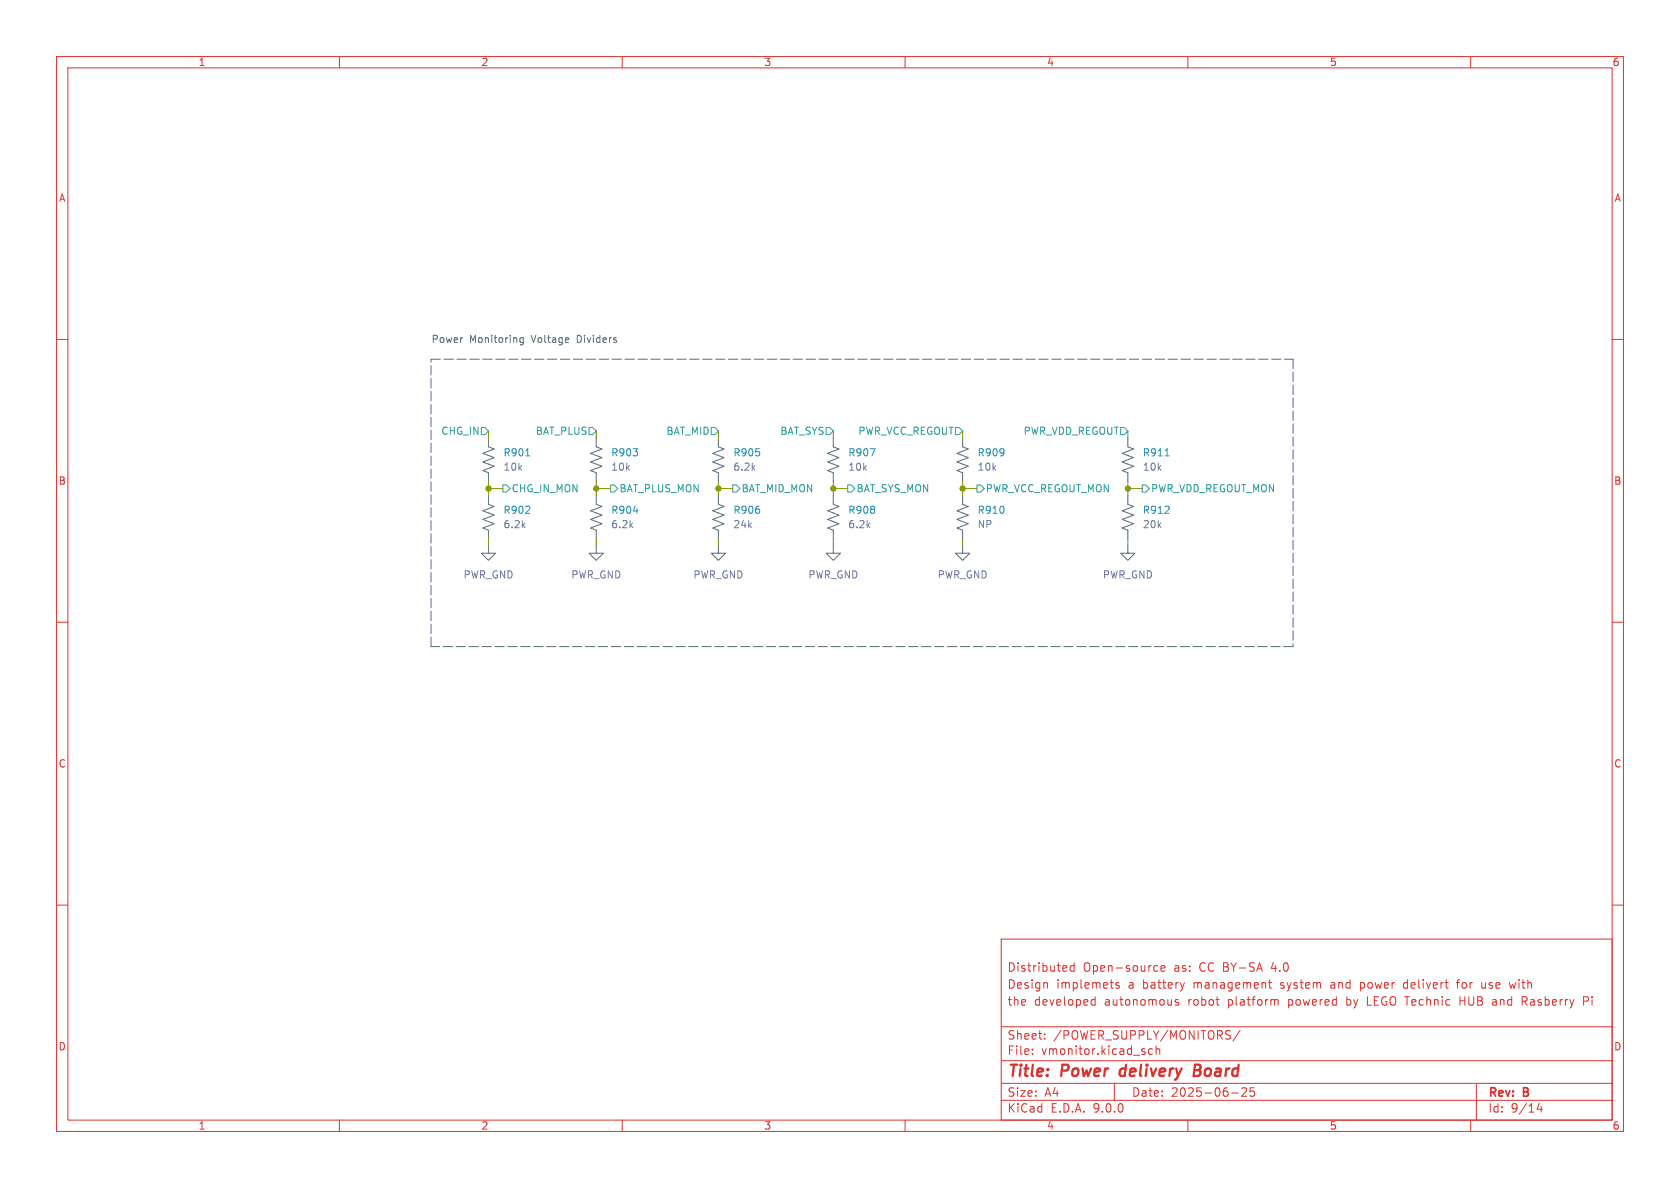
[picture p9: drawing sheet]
<svg xmlns="http://www.w3.org/2000/svg" width="297mm" height="210mm" viewBox="0 0 297 210" stroke-linecap="round" stroke-linejoin="round" font-family="sans-serif">
<g fill="none" stroke="#dc322f" stroke-width=".18">
<path d="M10 10h277v190h-277zM12 12h273v186h-273zM60 10v2M110 10v2M160 10v2M210 10v2M260 10v2M10 60h2M285 60h2M10 110h2M285 110h2M10 160h2"/>
<path d="M177 166h108v32h-108zM185 173.7l.2 .2v.8M188.5 170.8l.1 .3-.7 .1M189.9 170.2v1.5M189.9 170.8l-.4-.1-.3 .3v.4l.1 .2h.6M193 177.6h.6M193 176.8h.6M193.6 176.2v1.5M197.8 173.8l-.3-.1-.3 .2 .1 .2 .5 .2v.3h-.6M204.1 171.6h.6M204.1 170.8h.6M205.2 171.2l.8-.1-.1-.3-.4-.1-.3 .2 .1 .7h.6"/>
<path d="M208.3 176.8l-.3-.1-.3 .2 .1 .2 .5 .2v.3h-.6M209.4 173.7l-.4 1M224.2 173.7h.6M224.5 173.2v1.3l.3 .2M225.4 176.8h.5l.1 .9M240.5 173.7v1.5M240.5 174.6l.2 .1M240.7 173.7l-.2 .1M241.7 176.2v1.5h.8M248.4 173.7l-.3 .3v.4l.3 .3M257.5 173.7h.5M258 173.2l-.3 .2v1.3"/>
<path d="M258.1 176.2v1.5M258.1 176.9h.9M262 173.7v.9h.5M264 177.7h.4M264 176.7l.5 .1M264 177.1h.4M266.8 173.7l.3 1 .3-.7 .3 .7M269.5 177l.5 .7M269.9 176.3l-.2-.1h-.6v1.5M269.9 176.8l-.2 .2h-.6M280 177l.7-.1 .1-.2-.1-.4-.2-.1h-.5v1.5M285 160h2"/>
<path d="M60 198v2M110 198v2M160 198v2M177 194.5h108M177 191.5h108M177 187.5h108M177 181.5h108M182.5 186.3v.1M182.5 185.5v.1M184.7 183.6v.1M184.7 182.8v.1M197 191.5v3"/>
<path d="M203.7 185.5l-.4-.1-.3 .3v.4l.2 .2h.5M204.4 185.5l.2-.1 .4 .1v.9M204.4 184.9v1.5M210 198v2M217 182.2l.5 .1M217.2 183l.3 .3v.3l-.3 .1M217.7 193.2h1.2M219.2 182.1l-1.2 2M219.5 192.4l.6-.1 .2 .1 .1 .3-.9 1.1h.9M221.7 192.3h-.7v.7l.2-.1h.5l.1 .3-.1 .5-.2 .1-.5-.1M260 198v2M261 191.5v6.5"/>
<path d="M272.1 195l-.4 1.1h1M272.5 195.6v1"/>
</g>
<path d="M198.1 189.1l-.2 .7 .4 .4M211.1 189.2h.7M211.8 189.2l.3 .1M211.9 188.2h-.6l-.3 2 1-.1M212 189.1l-.2 .1" fill="none" stroke="#dc322f" stroke-width=".4"/>
<g fill="none" stroke="#586e75" stroke-width=".18">
<path d="M92.5 59.7v1l-.2 .3-.3-.1M92.5 59.8l-.4-.1-.2 .2 .1 .6h.5M86.4 77.5v1.5l1 .4-2.1 .7 2.1 .8-2.1 .8 2.1 .7-2.1 .8 1.1 .4v1.5M105.4 77.5v1.5l1 .4-2 .7 2 .8-2 .8 2 .7-2 .8 1 .4v1.5M127 77.5v1.5l1 .4-2 .7 2 .8-2 .8 2 .7-2 .8 1 .4v1.5M147.3 77.5v1.5l1 .4-2 .7 2 .8-2 .8 2 .7-2 .8 1 .4v1.5M170.2 77.5v1.5l1 .4-2 .7 2 .8-2 .8 2 .7-2 .8 1 .4v1.5M199.4 77.5v1.5l1 .4-2 .7 2 .8-2 .8 2 .7-2 .8 1 .4v1.5M86.4 87.6v1.6l1 .3-2.1 .8 2.1 .8-2.1 .7 2.1 .8-2.1 .7 1.1 .4v1.6M86.4 96.5v1.3h-1.3l1.3 1.3 1.2-1.3h-1.2M105.4 96.5v1.3h-1.3l1.3 1.3 1.3-1.3h-1.3M105.4 87.6v1.6l1 .3-2 .8 2 .8-2 .7 2 .8-2 .7 1 .4v1.6"/>
<path d="M127 96.5v1.3h-1.3l1.3 1.3 1.3-1.3h-1.3M127 87.6v1.6l1 .3-2 .8 2 .8-2 .7 2 .8-2 .7 1 .4v1.6M147.3 96.5v1.3h-1.3l1.3 1.3 1.3-1.3h-1.3M147.3 87.6v1.6l1 .3-2 .8 2 .8-2 .7 2 .8-2 .7 1 .4v1.6M170.2 96.5v1.3h-1.3l1.3 1.3 1.2-1.3h-1.2M170.2 87.6v1.6l1 .3-2 .8 2 .8-2 .7 2 .8-2 .7 1 .4v1.6M199.4 96.5v1.3h-1.3l1.3 1.3 1.3-1.3h-1.3M199.4 87.6v1.6l1 .3-2 .8 2 .8-2 .7 2 .8-2 .7 1 .4v1.6"/>
</g>
<path d="M153.8 79.3h.9l-.6 1.3M92.9 80.6h.8M112 90.3h.8M206 80.6h.7" fill="none" stroke="#268bd2" stroke-width=".18"/>
<path d="M85.1 75.6h.6l.7 .6-.7 .6h-.6zM104.1 75.6h.7l.6 .6-.6 .6h-.7zM125.7 75.6h.7l.6 .6-.6 .6h-.7zM146 75.6h.7l.6 .6-.6 .6h-.7zM168.9 75.6h.6l.7 .6-.7 .6h-.6zM198.1 75.6h.7l.6 .6-.6 .6h-.7zM88.9 85.7h.6l.7 .7-.7 .6h-.6zM107.9 85.7h.7l.6 .7-.6 .6h-.7zM129.5 85.7h.7l.6 .7-.6 .6h-.7zM149.9 85.7h.6l.6 .7-.6 .6h-.6zM172.7 85.7h.7l.6 .7-.6 .6h-.7zM201.9 85.7h.7l.6 .7-.6 .6h-.7z" fill="none" stroke="#2aa198" stroke-width=".18"/>
<path d="M76.2 63.5h152.4M228.6 63.5v50.8M76.2 114.3v-50.8M228.6 114.3h-152.4" fill="none" stroke="#586e75" stroke-width=".18" stroke-dasharray="1.7 .6"/>
<g fill="none" stroke="#859900" stroke-width=".18">
<path d="M86.4 76.2v1.3M105.4 76.2v1.3M127 76.2v1.3M147.3 76.2v1.3M170.2 76.2v1.3M199.4 76.2v1.3M86.4 86.4h2.5M86.4 85.1v2.5M86.4 95.3v1.2M105.4 86.4h2.5M105.4 85.1v2.5M105.4 95.3v1.2"/>
<path d="M127 85.1v2.5M127 95.3v1.2M127 86.4h2.5M147.3 86.4h2.6M147.3 85.1v2.5M147.3 95.3v1.2M170.2 86.4h2.5M170.2 85.1v2.5M170.2 95.3v1.2M199.4 86.4h2.5M199.4 85.1v2.5M199.4 95.3v1.2"/>
</g>
<g fill="#859900" stroke="#859900" stroke-width=".18">
<circle cx="86.4" cy="86.4" r=".46"/>
<circle cx="105.4" cy="86.4" r=".46"/>
<circle cx="127" cy="86.4" r=".46"/>
<circle cx="147.3" cy="86.4" r=".46"/>
<circle cx="170.2" cy="86.4" r=".46"/>
<circle cx="199.4" cy="86.4" r=".46"/>
</g>
<g font-size="2.8" fill="#dc322f">
<text x="178" y="190.9">Title:</text>
<text x="187.7" y="190.9">Power</text>
<text x="198.8" y="190.9">delivery</text>
<text x="212.7" y="190.9">Board</text>
</g>
<g font-size="2.1" fill="#dc322f">
<text x="178" y="172">Distributed</text>
<text x="191.4" y="172">Open-source</text>
<text x="207.6" y="172">as:</text>
<text x="212.2" y="172">CC BY-SA</text>
<text x="225.1" y="172">4.0</text>
<text x="178" y="178">the</text>
<text x="178" y="175">Design</text>
<text x="182.8" y="178">developed</text>
<text x="186.7" y="175">implemets</text>
<text x="195.3" y="178">autonomous</text>
<text x="199.5" y="175">a</text>
<text x="202.2" y="175">battery</text>
<text x="210.2" y="178">robot</text>
<text x="211.3" y="175">management</text>
<text x="217.3" y="178">platform</text>
<text x="226.8" y="175">system</text>
<text x="228.1" y="178">powered</text>
<text x="235.8" y="175">and</text>
<text x="238.6" y="178">by</text>
<text x="241.2" y="175">power</text>
<text x="242.4" y="178">LEGO Technic</text>
<text x="249" y="175">delivert</text>
<text x="258.6" y="175">for</text>
<text x="259.1" y="178">HUB</text>
<text x="263.1" y="175">use</text>
<text x="265" y="178">and</text>
<text x="268.2" y="175">with</text>
<text x="270.4" y="178">Rasberry</text>
<text x="281.4" y="178">Pi</text>
<text x="178" y="184">Sheet:</text>
<text x="186.2" y="184">/POWER_SUPPLY/MONITORS/</text>
<text x="178" y="186.7">File:</text>
<text x="184.1" y="186.7">vmonitor.kicad_sch</text>
<text x="178" y="196.9">KiCad</text>
<text x="178" y="194.1">Size:</text>
<text x="184.7" y="194.1">A4</text>
<text x="185.7" y="196.9">E.D.A.</text>
<text x="193.3" y="196.9">9.0.0</text>
<text x="200" y="194.1">Date:</text>
<text x="207" y="194.1">2025-06-25</text>
<text x="263" y="194.3">Rev:</text>
<text x="263" y="196.9">Id:</text>
<text x="267.1" y="196.9">9/14</text>
<text x="269.4" y="194.3">B</text>
</g>
<g font-size="1.8" fill="#dc322f">
<text x="35" y="11.9">1</text>
<text x="85" y="11.9">2</text>
<text x="135" y="11.9">3</text>
<text x="185" y="11.9">4</text>
<text x="235" y="11.9">5</text>
<text x="285" y="11.9">6</text>
<text x="10.3" y="35.9">A</text>
<text x="285.3" y="35.9">A</text>
<text x="10.3" y="85.9">B</text>
<text x="285.3" y="85.9">B</text>
<text x="10.3" y="135.9">C</text>
<text x="285.3" y="135.9">C</text>
<text x="10.3" y="185.9">D</text>
<text x="285.3" y="185.9">D</text>
<text x="35" y="199.9">1</text>
<text x="85" y="199.9">2</text>
<text x="135" y="199.9">3</text>
<text x="185" y="199.9">4</text>
<text x="235" y="199.9">5</text>
<text x="285" y="199.9">6</text>
</g>
<g font-size="1.8" fill="#586e75">
<text x="76.2" y="60.7">Power</text>
<text x="83" y="60.7">Monitoring</text>
<text x="94.1" y="60.7">Voltage</text>
<text x="102.3" y="60.7">Dividers</text>
</g>
<g font-size="1.8" fill="#2aa198">
<text x="77.9" y="77.1">CHG_IN</text>
<text x="94.6" y="77.1">BAT_PLUS</text>
<text x="117.7" y="77.1">BAT_MID</text>
<text x="137.9" y="77.1">BAT_SYS</text>
<text x="151.6" y="77.1">PWR_VCC_REGOUT</text>
<text x="180.9" y="77.1">PWR_VDD_REGOUT</text>
<text x="90.4" y="87.2">CHG_IN_MON</text>
<text x="109.4" y="87.2">BAT_PLUS_MON</text>
<text x="131" y="87.2">BAT_MID_MON</text>
<text x="151.3" y="87.2">BAT_SYS_MON</text>
<text x="174.2" y="87.2">PWR_VCC_REGOUT_MON</text>
<text x="203.4" y="87.2">PWR_VDD_REGOUT_MON</text>
</g>
<g font-size="1.8" fill="#268bd2">
<text x="88.9" y="80.9">R901</text>
<text x="108" y="80.9">R903</text>
<text x="129.5" y="80.9">R905</text>
<text x="149.9" y="80.9">R907</text>
<text x="172.7" y="80.9">R909</text>
<text x="201.9" y="80.9">R911</text>
<text x="88.9" y="91">R902</text>
<text x="108" y="91">R904</text>
<text x="129.5" y="91">R906</text>
<text x="149.9" y="91">R908</text>
<text x="172.7" y="91">R910</text>
<text x="201.9" y="91">R912</text>
</g>
<g font-size="1.8" fill="#6c71c4">
<text x="88.9" y="83.4">10k</text>
<text x="108" y="83.4">10k</text>
<text x="129.5" y="83.4">6.2k</text>
<text x="149.9" y="83.4">10k</text>
<text x="172.7" y="83.4">10k</text>
<text x="201.9" y="83.4">10k</text>
<text x="88.9" y="93.6">6.2k</text>
<text x="108" y="93.6">6.2k</text>
<text x="129.5" y="93.6">24k</text>
<text x="149.9" y="93.6">6.2k</text>
<text x="172.7" y="93.6">NP</text>
<text x="201.9" y="93.6">20k</text>
<text x="81.8" y="102.5">PWR_GND</text>
<text x="100.9" y="102.5">PWR_GND</text>
<text x="122.5" y="102.5">PWR_GND</text>
<text x="142.8" y="102.5">PWR_GND</text>
<text x="165.7" y="102.5">PWR_GND</text>
<text x="194.9" y="102.5">PWR_GND</text>
</g>
</svg>
